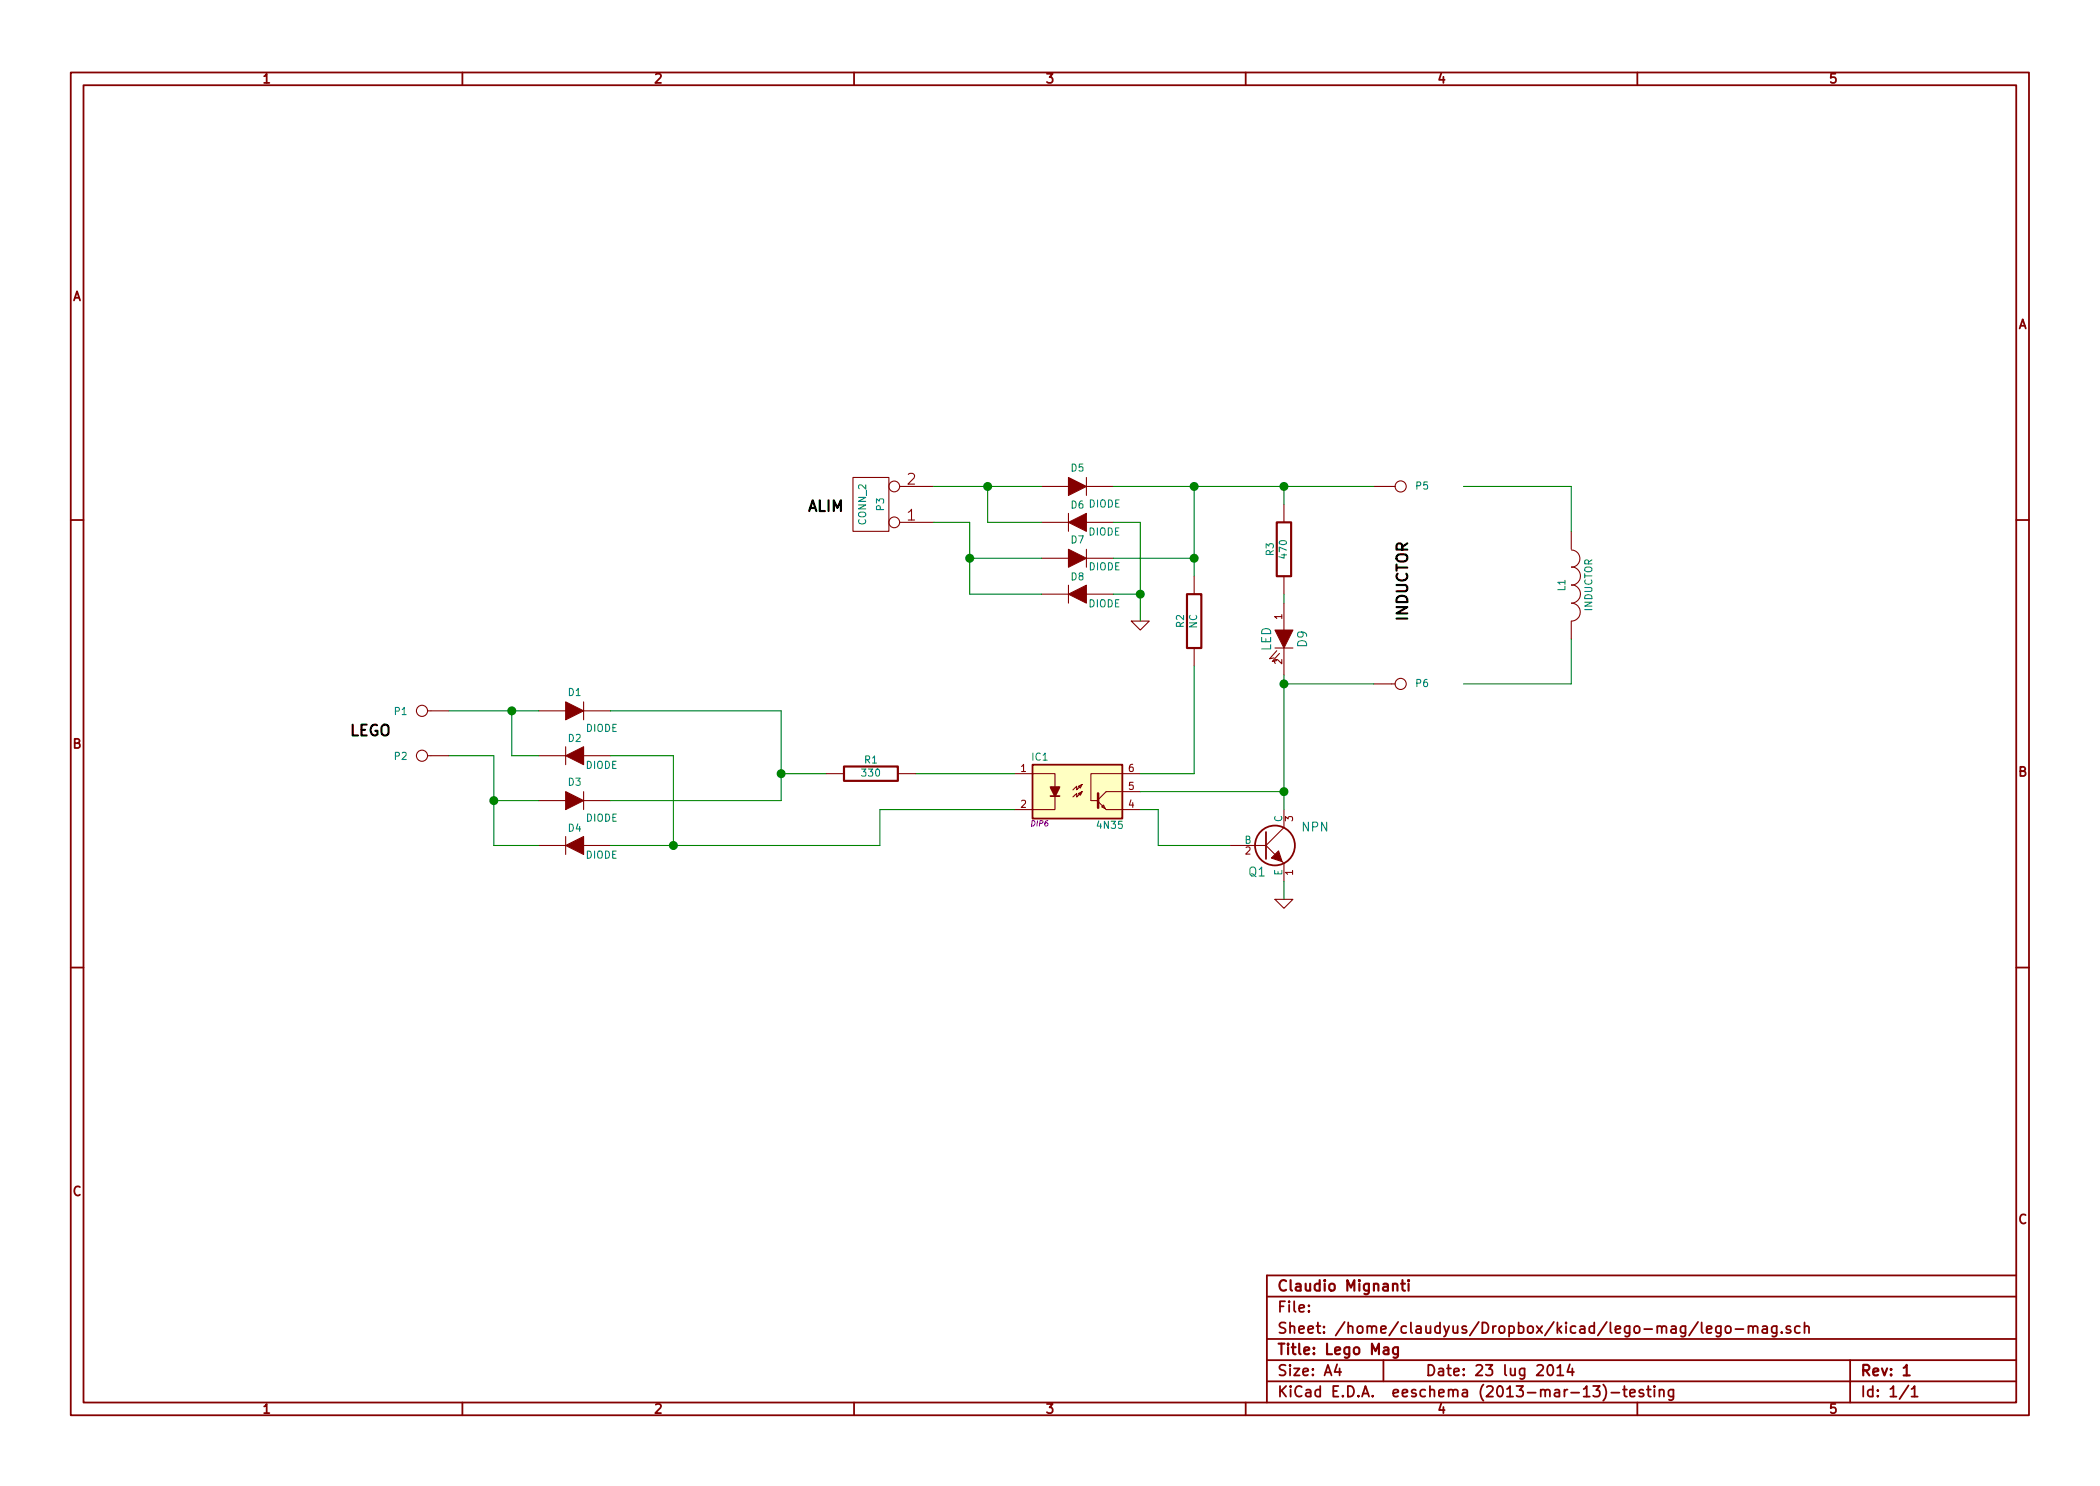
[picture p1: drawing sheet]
EESchema Schematic File Version 2
LIBS:power
LIBS:device
LIBS:transistors
LIBS:conn
LIBS:linear
LIBS:regul
LIBS:74xx
LIBS:cmos4000
LIBS:adc-dac
LIBS:memory
LIBS:xilinx
LIBS:special
LIBS:microcontrollers
LIBS:dsp
LIBS:microchip
LIBS:analog_switches
LIBS:motorola
LIBS:texas
LIBS:intel
LIBS:audio
LIBS:interface
LIBS:digital-audio
LIBS:philips
LIBS:display
LIBS:cypress
LIBS:siliconi
LIBS:opto
LIBS:atmel
LIBS:contrib
LIBS:valves
LIBS:lego-mag-cache
EELAYER 24 0
EELAYER END
$Descr A4 11693 8268
encoding utf-8
Sheet 1 1
Title "Lego Mag"
Date "23 lug 2014"
Rev "1"
Comp "Claudio Mignanti"
Comment1 ""
Comment2 ""
Comment3 ""
Comment4 ""
$EndDescr
$Comp
L 4N25 IC1
U 1 1
P 6000 4400
F 0 "IC1" H 5790 4590 40  0000 C CNN
F 1 "4N35" H 6180 4210 40  0000 C CNN
F 2 "DIP6" H 5790 4220 30  0000 C CIN
F 3 "" H 6000 4400 60  0000 C CNN
	1    6000 4400
	1    0    0    -1  
$EndComp
$Comp
L DIODE D1
U 1 1
P 3200 3950
F 0 "D1" H 3200 4050 40  0000 C CNN
F 1 "DIODE" H 3350 3850 40  0000 C CNN
F 2 "" H 3200 3950 60  0000 C CNN
F 3 "" H 3200 3950 60  0000 C CNN
	1    3200 3950
	1    0    0    -1  
$EndComp
$Comp
L DIODE D2
U 1 1
P 3200 4200
F 0 "D2" H 3200 4100 40  0000 C CNN
F 1 "DIODE" H 3050 4250 40  0000 C CNN
F 2 "" H 3200 4200 60  0000 C CNN
F 3 "" H 3200 4200 60  0000 C CNN
	1    3200 4200
	-1   0    0    1   
$EndComp
$Comp
L DIODE D3
U 1 1
P 3200 4450
F 0 "D3" H 3200 4550 40  0000 C CNN
F 1 "DIODE" H 3350 4350 40  0000 C CNN
F 2 "" H 3200 4450 60  0000 C CNN
F 3 "" H 3200 4450 60  0000 C CNN
	1    3200 4450
	1    0    0    -1  
$EndComp
$Comp
L DIODE D4
U 1 1
P 3200 4700
F 0 "D4" H 3200 4600 40  0000 C CNN
F 1 "DIODE" H 3050 4750 40  0000 C CNN
F 2 "" H 3200 4700 60  0000 C CNN
F 3 "" H 3200 4700 60  0000 C CNN
	1    3200 4700
	-1   0    0    1   
$EndComp
$Comp
L R R1
U 1 1
P 4850 4300
F 0 "R1" V 4930 4300 40  0000 C CNN
F 1 "330" V 4857 4301 40  0000 C CNN
F 2 "" V 4780 4300 30  0000 C CNN
F 3 "" H 4850 4300 30  0000 C CNN
	1    4850 4300
	0    -1   -1   0   
$EndComp
$Comp
L CONN_1 P1
U 1 1
P 2350 3950
F 0 "P1" H 2430 3950 40  0000 L CNN
F 1 "CONN_1" H 2350 4005 30  0001 C CNN
F 2 "" H 2350 3950 60  0000 C CNN
F 3 "" H 2350 3950 60  0000 C CNN
	1    2350 3950
	-1   0    0    1   
$EndComp
$Comp
L CONN_1 P2
U 1 1
P 2350 4200
F 0 "P2" H 2430 4200 40  0000 L CNN
F 1 "CONN_1" H 2350 4255 30  0001 C CNN
F 2 "" H 2350 4200 60  0000 C CNN
F 3 "" H 2350 4200 60  0000 C CNN
	1    2350 4200
	-1   0    0    1   
$EndComp
$Comp
L DIODE D5
U 1 1
P 6000 2700
F 0 "D5" H 6000 2800 40  0000 C CNN
F 1 "DIODE" H 6150 2600 40  0000 C CNN
F 2 "" H 6000 2700 60  0000 C CNN
F 3 "" H 6000 2700 60  0000 C CNN
	1    6000 2700
	1    0    0    -1  
$EndComp
$Comp
L DIODE D6
U 1 1
P 6000 2900
F 0 "D6" H 6000 2800 40  0000 C CNN
F 1 "DIODE" H 5850 2950 40  0000 C CNN
F 2 "" H 6000 2900 60  0000 C CNN
F 3 "" H 6000 2900 60  0000 C CNN
	1    6000 2900
	-1   0    0    1   
$EndComp
$Comp
L DIODE D7
U 1 1
P 6000 3100
F 0 "D7" H 6000 3200 40  0000 C CNN
F 1 "DIODE" H 6150 3050 40  0000 C CNN
F 2 "" H 6000 3100 60  0000 C CNN
F 3 "" H 6000 3100 60  0000 C CNN
	1    6000 3100
	1    0    0    -1  
$EndComp
$Comp
L DIODE D8
U 1 1
P 6000 3300
F 0 "D8" H 6000 3200 40  0000 C CNN
F 1 "DIODE" H 5850 3350 40  0000 C CNN
F 2 "" H 6000 3300 60  0000 C CNN
F 3 "" H 6000 3300 60  0000 C CNN
	1    6000 3300
	-1   0    0    1   
$EndComp
$Comp
L GND #PWR01
U 1 1
P 6350 3450
F 0 "#PWR01" H 6350 3450 30  0001 C CNN
F 1 "GND" H 6350 3380 30  0001 C CNN
F 2 "" H 6350 3450 60  0000 C CNN
F 3 "" H 6350 3450 60  0000 C CNN
	1    6350 3450
	1    0    0    -1  
$EndComp
$Comp
L CONN_1 P5
U 1 1
P 7800 2700
F 0 "P5" H 7880 2700 40  0000 L CNN
F 1 "CONN_1" H 7800 2755 30  0001 C CNN
F 2 "" H 7800 2700 60  0000 C CNN
F 3 "" H 7800 2700 60  0000 C CNN
	1    7800 2700
	1    0    0    -1  
$EndComp
$Comp
L CONN_1 P6
U 1 1
P 7800 3800
F 0 "P6" H 7880 3800 40  0000 L CNN
F 1 "CONN_1" H 7800 3855 30  0001 C CNN
F 2 "" H 7800 3800 60  0000 C CNN
F 3 "" H 7800 3800 60  0000 C CNN
	1    7800 3800
	1    0    0    -1  
$EndComp
$Comp
L R R2
U 1 1
P 6650 3450
F 0 "R2" V 6730 3450 40  0000 C CNN
F 1 "NC" V 6657 3451 40  0000 C CNN
F 2 "" V 6580 3450 30  0000 C CNN
F 3 "" H 6650 3450 30  0000 C CNN
	1    6650 3450
	-1   0    0    1   
$EndComp
$Comp
L R R3
U 1 1
P 7150 3050
F 0 "R3" V 7230 3050 40  0000 C CNN
F 1 "470" V 7157 3051 40  0000 C CNN
F 2 "" V 7080 3050 30  0000 C CNN
F 3 "" H 7150 3050 30  0000 C CNN
	1    7150 3050
	-1   0    0    1   
$EndComp
$Comp
L LED D9
U 1 1
P 7150 3550
F 0 "D9" H 7150 3650 50  0000 C CNN
F 1 "LED" H 7150 3450 50  0000 C CNN
F 2 "" H 7150 3550 60  0000 C CNN
F 3 "" H 7150 3550 60  0000 C CNN
	1    7150 3550
	0    1    1    0   
$EndComp
$Comp
L INDUCTOR L1
U 1 1
P 8750 3250
F 0 "L1" V 8700 3250 40  0000 C CNN
F 1 "INDUCTOR" V 8850 3250 40  0000 C CNN
F 2 "" H 8750 3250 60  0000 C CNN
F 3 "" H 8750 3250 60  0000 C CNN
	1    8750 3250
	1    0    0    -1  
$EndComp
$Comp
L NPN Q1
U 1 1
P 7050 4700
F 0 "Q1" H 7050 4550 50  0000 R CNN
F 1 "NPN" H 7400 4800 50  0000 R CNN
F 2 "" H 7050 4700 60  0000 C CNN
F 3 "" H 7050 4700 60  0000 C CNN
	1    7050 4700
	1    0    0    -1  
$EndComp
$Comp
L GND #PWR02
U 1 1
P 7150 5000
F 0 "#PWR02" H 7150 5000 30  0001 C CNN
F 1 "GND" H 7150 4930 30  0001 C CNN
F 2 "" H 7150 5000 60  0000 C CNN
F 3 "" H 7150 5000 60  0000 C CNN
	1    7150 5000
	1    0    0    -1  
$EndComp
Text Label 1950 4100 0    60   ~ 12
LEGO
Text Label 4500 2850 0    60   ~ 12
ALIM
Text Label 7850 3450 1    60   ~ 12
INDUCTOR
$Comp
L CONN_2 P3
U 1 1
P 4850 2800
F 0 "P3" V 4800 2800 40  0000 C CNN
F 1 "CONN_2" V 4900 2800 40  0000 C CNN
F 2 "" H 4850 2800 60  0000 C CNN
F 3 "" H 4850 2800 60  0000 C CNN
	1    4850 2800
	-1   0    0    1   
$EndComp
Wire Wire Line
	2500 3950 3000 3950
Wire Wire Line
	3400 3950 4350 3950
Wire Wire Line
	4350 4300 4600 4300
Wire Wire Line
	5100 4300 5650 4300
Connection ~ 4350 4300
Wire Wire Line
	5200 2900 5400 2900
Wire Wire Line
	6450 4500 6350 4500
Wire Wire Line
	6650 3200 6650 2700
Connection ~ 6650 2700
Wire Wire Line
	6650 3700 6650 4300
Wire Wire Line
	6650 4300 6350 4300
Wire Wire Line
	7150 5000 7150 4900
Wire Wire Line
	6850 4700 6450 4700
Wire Wire Line
	6450 4700 6450 4500
Wire Wire Line
	6350 4400 7150 4400
Wire Wire Line
	7150 3750 7150 4500
Wire Wire Line
	7150 2800 7150 2700
Connection ~ 7150 2700
Connection ~ 7150 4400
Wire Wire Line
	7150 3350 7150 3300
Wire Wire Line
	7650 3800 7150 3800
Connection ~ 7150 3800
Wire Wire Line
	8150 3800 8750 3800
Wire Wire Line
	8750 3800 8750 3550
Wire Wire Line
	8750 2950 8750 2700
Wire Wire Line
	8750 2700 8150 2700
Wire Wire Line
	4350 3950 4350 4450
Wire Wire Line
	2500 4200 2750 4200
Wire Wire Line
	2750 4200 2750 4700
Wire Wire Line
	2750 4450 3000 4450
Wire Wire Line
	4350 4450 3400 4450
Wire Wire Line
	5650 4500 4900 4500
Wire Wire Line
	4900 4500 4900 4700
Wire Wire Line
	4900 4700 3400 4700
Wire Wire Line
	2750 4700 3000 4700
Connection ~ 2750 4450
Wire Wire Line
	3750 4700 3750 4200
Wire Wire Line
	3750 4200 3400 4200
Connection ~ 3750 4700
Wire Wire Line
	3000 4200 2850 4200
Wire Wire Line
	2850 4200 2850 3950
Connection ~ 2850 3950
Wire Wire Line
	6200 2700 7650 2700
Wire Wire Line
	5200 2700 5800 2700
Wire Wire Line
	5400 2900 5400 3300
Wire Wire Line
	5400 3100 5800 3100
Wire Wire Line
	6200 3100 6650 3100
Connection ~ 6650 3100
Wire Wire Line
	6350 2900 6350 3450
Wire Wire Line
	6350 3300 6200 3300
Wire Wire Line
	5400 3300 5800 3300
Connection ~ 5400 3100
Wire Wire Line
	6350 2900 6200 2900
Connection ~ 6350 3300
Wire Wire Line
	5800 2900 5500 2900
Wire Wire Line
	5500 2900 5500 2700
Connection ~ 5500 2700
$EndSCHEMATC
